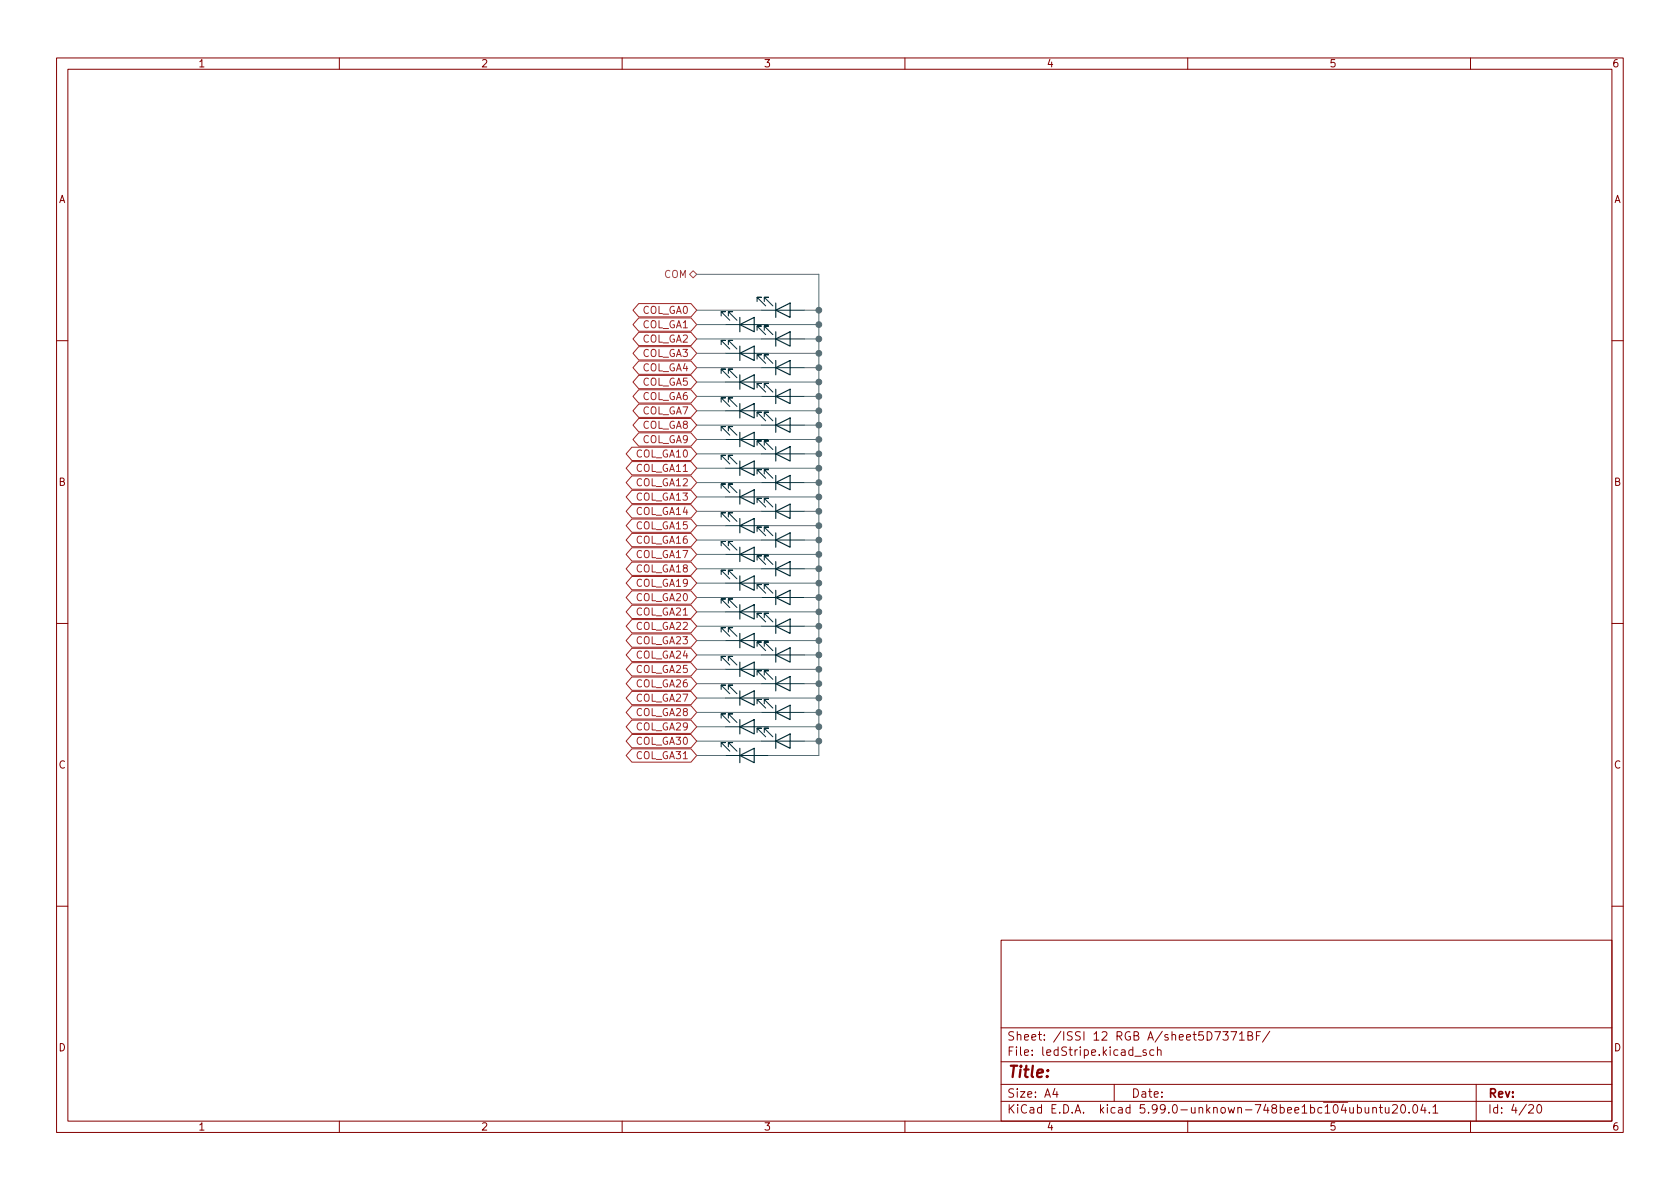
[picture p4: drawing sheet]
(kicad_sch (version 20200828) (generator eeschema)

 (page 0 20)

 (paper "A4")

 (lib_symbols
  (symbol "Device:LED" (pin_numbers hide) (pin_names (offset 1.016) hide) (in_bom yes) (on_board yes)
   (property "Reference" "D" (id 0) (at 0 2.54 0) (effects (font (size 1.27 1.27))))
   (property "Value" "LED" (id 1) (at 0 -2.54 0) (effects (font (size 1.27 1.27))))
   (property "Footprint" "" (id 2) (at 0 0 0) (effects (font (size 1.27 1.27)) hide))
   (property "Datasheet" "~" (id 3) (at 0 0 0) (effects (font (size 1.27 1.27)) hide))
   (symbol "LED_0_1"
    (polyline (pts (xy -1.27 -1.27) (xy -1.27 1.27)) (stroke (width 0.2032)) (fill (type none)))
    (polyline (pts (xy -1.27 0) (xy 1.27 0)) (stroke (width 0)) (fill (type none)))
    (polyline (pts (xy 1.27 -1.27) (xy 1.27 1.27) (xy -1.27 0) (xy 1.27 -1.27)) (stroke (width 0.2032)) (fill (type none)))
    (polyline (pts (xy -3.048 -0.762) (xy -4.572 -2.286) (xy -3.81 -2.286) (xy -4.572 -2.286) (xy -4.572 -1.524)) (stroke (width 0)) (fill (type none)))
    (polyline (pts (xy -1.778 -0.762) (xy -3.302 -2.286) (xy -2.54 -2.286) (xy -3.302 -2.286) (xy -3.302 -1.524)) (stroke (width 0)) (fill (type none))))
   (symbol "LED_1_1"
    (pin passive line (at -3.81 0 0) (length 2.54) (name "K" (effects (font (size 1.27 1.27)))) (number "1" (effects (font (size 1.27 1.27)))))
    (pin passive line (at 3.81 0 180) (length 2.54) (name "A" (effects (font (size 1.27 1.27)))) (number "2" (effects (font (size 1.27 1.27))))))))

 (junction (at 144.78 54.61) (diameter 1.016) (color 0 0 0 0))
 (junction (at 144.78 57.15) (diameter 1.016) (color 0 0 0 0))
 (junction (at 144.78 59.69) (diameter 1.016) (color 0 0 0 0))
 (junction (at 144.78 62.23) (diameter 1.016) (color 0 0 0 0))
 (junction (at 144.78 64.77) (diameter 1.016) (color 0 0 0 0))
 (junction (at 144.78 67.31) (diameter 1.016) (color 0 0 0 0))
 (junction (at 144.78 69.85) (diameter 1.016) (color 0 0 0 0))
 (junction (at 144.78 72.39) (diameter 1.016) (color 0 0 0 0))
 (junction (at 144.78 74.93) (diameter 1.016) (color 0 0 0 0))
 (junction (at 144.78 77.47) (diameter 1.016) (color 0 0 0 0))
 (junction (at 144.78 80.01) (diameter 1.016) (color 0 0 0 0))
 (junction (at 144.78 82.55) (diameter 1.016) (color 0 0 0 0))
 (junction (at 144.78 85.09) (diameter 1.016) (color 0 0 0 0))
 (junction (at 144.78 87.63) (diameter 1.016) (color 0 0 0 0))
 (junction (at 144.78 90.17) (diameter 1.016) (color 0 0 0 0))
 (junction (at 144.78 92.71) (diameter 1.016) (color 0 0 0 0))
 (junction (at 144.78 95.25) (diameter 1.016) (color 0 0 0 0))
 (junction (at 144.78 97.79) (diameter 1.016) (color 0 0 0 0))
 (junction (at 144.78 100.33) (diameter 1.016) (color 0 0 0 0))
 (junction (at 144.78 102.87) (diameter 1.016) (color 0 0 0 0))
 (junction (at 144.78 105.41) (diameter 1.016) (color 0 0 0 0))
 (junction (at 144.78 107.95) (diameter 1.016) (color 0 0 0 0))
 (junction (at 144.78 110.49) (diameter 1.016) (color 0 0 0 0))
 (junction (at 144.78 113.03) (diameter 1.016) (color 0 0 0 0))
 (junction (at 144.78 115.57) (diameter 1.016) (color 0 0 0 0))
 (junction (at 144.78 118.11) (diameter 1.016) (color 0 0 0 0))
 (junction (at 144.78 120.65) (diameter 1.016) (color 0 0 0 0))
 (junction (at 144.78 123.19) (diameter 1.016) (color 0 0 0 0))
 (junction (at 144.78 125.73) (diameter 1.016) (color 0 0 0 0))
 (junction (at 144.78 128.27) (diameter 1.016) (color 0 0 0 0))
 (junction (at 144.78 130.81) (diameter 1.016) (color 0 0 0 0))

 (wire (pts (xy 123.19 48.26) (xy 144.78 48.26)) (stroke (width 0) (type solid) (color 0 0 0 0)))
 (wire (pts (xy 128.27 57.15) (xy 123.19 57.15)) (stroke (width 0) (type solid) (color 0 0 0 0)))
 (wire (pts (xy 128.27 62.23) (xy 123.19 62.23)) (stroke (width 0) (type solid) (color 0 0 0 0)))
 (wire (pts (xy 128.27 67.31) (xy 123.19 67.31)) (stroke (width 0) (type solid) (color 0 0 0 0)))
 (wire (pts (xy 128.27 72.39) (xy 123.19 72.39)) (stroke (width 0) (type solid) (color 0 0 0 0)))
 (wire (pts (xy 128.27 77.47) (xy 123.19 77.47)) (stroke (width 0) (type solid) (color 0 0 0 0)))
 (wire (pts (xy 128.27 82.55) (xy 123.19 82.55)) (stroke (width 0) (type solid) (color 0 0 0 0)))
 (wire (pts (xy 128.27 87.63) (xy 123.19 87.63)) (stroke (width 0) (type solid) (color 0 0 0 0)))
 (wire (pts (xy 128.27 92.71) (xy 123.19 92.71)) (stroke (width 0) (type solid) (color 0 0 0 0)))
 (wire (pts (xy 128.27 97.79) (xy 123.19 97.79)) (stroke (width 0) (type solid) (color 0 0 0 0)))
 (wire (pts (xy 128.27 102.87) (xy 123.19 102.87)) (stroke (width 0) (type solid) (color 0 0 0 0)))
 (wire (pts (xy 128.27 107.95) (xy 123.19 107.95)) (stroke (width 0) (type solid) (color 0 0 0 0)))
 (wire (pts (xy 128.27 113.03) (xy 123.19 113.03)) (stroke (width 0) (type solid) (color 0 0 0 0)))
 (wire (pts (xy 128.27 118.11) (xy 123.19 118.11)) (stroke (width 0) (type solid) (color 0 0 0 0)))
 (wire (pts (xy 128.27 123.19) (xy 123.19 123.19)) (stroke (width 0) (type solid) (color 0 0 0 0)))
 (wire (pts (xy 128.27 128.27) (xy 123.19 128.27)) (stroke (width 0) (type solid) (color 0 0 0 0)))
 (wire (pts (xy 128.27 133.35) (xy 123.19 133.35)) (stroke (width 0) (type solid) (color 0 0 0 0)))
 (wire (pts (xy 134.62 54.61) (xy 123.19 54.61)) (stroke (width 0) (type solid) (color 0 0 0 0)))
 (wire (pts (xy 134.62 59.69) (xy 123.19 59.69)) (stroke (width 0) (type solid) (color 0 0 0 0)))
 (wire (pts (xy 134.62 64.77) (xy 123.19 64.77)) (stroke (width 0) (type solid) (color 0 0 0 0)))
 (wire (pts (xy 134.62 69.85) (xy 123.19 69.85)) (stroke (width 0) (type solid) (color 0 0 0 0)))
 (wire (pts (xy 134.62 74.93) (xy 123.19 74.93)) (stroke (width 0) (type solid) (color 0 0 0 0)))
 (wire (pts (xy 134.62 80.01) (xy 123.19 80.01)) (stroke (width 0) (type solid) (color 0 0 0 0)))
 (wire (pts (xy 134.62 85.09) (xy 123.19 85.09)) (stroke (width 0) (type solid) (color 0 0 0 0)))
 (wire (pts (xy 134.62 90.17) (xy 123.19 90.17)) (stroke (width 0) (type solid) (color 0 0 0 0)))
 (wire (pts (xy 134.62 95.25) (xy 123.19 95.25)) (stroke (width 0) (type solid) (color 0 0 0 0)))
 (wire (pts (xy 134.62 100.33) (xy 123.19 100.33)) (stroke (width 0) (type solid) (color 0 0 0 0)))
 (wire (pts (xy 134.62 105.41) (xy 123.19 105.41)) (stroke (width 0) (type solid) (color 0 0 0 0)))
 (wire (pts (xy 134.62 110.49) (xy 123.19 110.49)) (stroke (width 0) (type solid) (color 0 0 0 0)))
 (wire (pts (xy 134.62 115.57) (xy 123.19 115.57)) (stroke (width 0) (type solid) (color 0 0 0 0)))
 (wire (pts (xy 134.62 120.65) (xy 123.19 120.65)) (stroke (width 0) (type solid) (color 0 0 0 0)))
 (wire (pts (xy 134.62 125.73) (xy 123.19 125.73)) (stroke (width 0) (type solid) (color 0 0 0 0)))
 (wire (pts (xy 134.62 130.81) (xy 123.19 130.81)) (stroke (width 0) (type solid) (color 0 0 0 0)))
 (wire (pts (xy 144.78 54.61) (xy 142.24 54.61)) (stroke (width 0) (type solid) (color 0 0 0 0)))
 (wire (pts (xy 144.78 54.61) (xy 144.78 48.26)) (stroke (width 0) (type solid) (color 0 0 0 0)))
 (wire (pts (xy 144.78 57.15) (xy 135.89 57.15)) (stroke (width 0) (type solid) (color 0 0 0 0)))
 (wire (pts (xy 144.78 57.15) (xy 144.78 54.61)) (stroke (width 0) (type solid) (color 0 0 0 0)))
 (wire (pts (xy 144.78 59.69) (xy 142.24 59.69)) (stroke (width 0) (type solid) (color 0 0 0 0)))
 (wire (pts (xy 144.78 59.69) (xy 144.78 57.15)) (stroke (width 0) (type solid) (color 0 0 0 0)))
 (wire (pts (xy 144.78 62.23) (xy 135.89 62.23)) (stroke (width 0) (type solid) (color 0 0 0 0)))
 (wire (pts (xy 144.78 62.23) (xy 144.78 59.69)) (stroke (width 0) (type solid) (color 0 0 0 0)))
 (wire (pts (xy 144.78 64.77) (xy 142.24 64.77)) (stroke (width 0) (type solid) (color 0 0 0 0)))
 (wire (pts (xy 144.78 64.77) (xy 144.78 62.23)) (stroke (width 0) (type solid) (color 0 0 0 0)))
 (wire (pts (xy 144.78 67.31) (xy 135.89 67.31)) (stroke (width 0) (type solid) (color 0 0 0 0)))
 (wire (pts (xy 144.78 67.31) (xy 144.78 64.77)) (stroke (width 0) (type solid) (color 0 0 0 0)))
 (wire (pts (xy 144.78 69.85) (xy 142.24 69.85)) (stroke (width 0) (type solid) (color 0 0 0 0)))
 (wire (pts (xy 144.78 69.85) (xy 144.78 67.31)) (stroke (width 0) (type solid) (color 0 0 0 0)))
 (wire (pts (xy 144.78 72.39) (xy 135.89 72.39)) (stroke (width 0) (type solid) (color 0 0 0 0)))
 (wire (pts (xy 144.78 72.39) (xy 144.78 69.85)) (stroke (width 0) (type solid) (color 0 0 0 0)))
 (wire (pts (xy 144.78 74.93) (xy 142.24 74.93)) (stroke (width 0) (type solid) (color 0 0 0 0)))
 (wire (pts (xy 144.78 74.93) (xy 144.78 72.39)) (stroke (width 0) (type solid) (color 0 0 0 0)))
 (wire (pts (xy 144.78 77.47) (xy 135.89 77.47)) (stroke (width 0) (type solid) (color 0 0 0 0)))
 (wire (pts (xy 144.78 77.47) (xy 144.78 74.93)) (stroke (width 0) (type solid) (color 0 0 0 0)))
 (wire (pts (xy 144.78 80.01) (xy 142.24 80.01)) (stroke (width 0) (type solid) (color 0 0 0 0)))
 (wire (pts (xy 144.78 80.01) (xy 144.78 77.47)) (stroke (width 0) (type solid) (color 0 0 0 0)))
 (wire (pts (xy 144.78 82.55) (xy 135.89 82.55)) (stroke (width 0) (type solid) (color 0 0 0 0)))
 (wire (pts (xy 144.78 82.55) (xy 144.78 80.01)) (stroke (width 0) (type solid) (color 0 0 0 0)))
 (wire (pts (xy 144.78 85.09) (xy 142.24 85.09)) (stroke (width 0) (type solid) (color 0 0 0 0)))
 (wire (pts (xy 144.78 85.09) (xy 144.78 82.55)) (stroke (width 0) (type solid) (color 0 0 0 0)))
 (wire (pts (xy 144.78 87.63) (xy 135.89 87.63)) (stroke (width 0) (type solid) (color 0 0 0 0)))
 (wire (pts (xy 144.78 87.63) (xy 144.78 85.09)) (stroke (width 0) (type solid) (color 0 0 0 0)))
 (wire (pts (xy 144.78 90.17) (xy 142.24 90.17)) (stroke (width 0) (type solid) (color 0 0 0 0)))
 (wire (pts (xy 144.78 90.17) (xy 144.78 87.63)) (stroke (width 0) (type solid) (color 0 0 0 0)))
 (wire (pts (xy 144.78 92.71) (xy 135.89 92.71)) (stroke (width 0) (type solid) (color 0 0 0 0)))
 (wire (pts (xy 144.78 92.71) (xy 144.78 90.17)) (stroke (width 0) (type solid) (color 0 0 0 0)))
 (wire (pts (xy 144.78 95.25) (xy 142.24 95.25)) (stroke (width 0) (type solid) (color 0 0 0 0)))
 (wire (pts (xy 144.78 95.25) (xy 144.78 92.71)) (stroke (width 0) (type solid) (color 0 0 0 0)))
 (wire (pts (xy 144.78 97.79) (xy 135.89 97.79)) (stroke (width 0) (type solid) (color 0 0 0 0)))
 (wire (pts (xy 144.78 97.79) (xy 144.78 95.25)) (stroke (width 0) (type solid) (color 0 0 0 0)))
 (wire (pts (xy 144.78 100.33) (xy 142.24 100.33)) (stroke (width 0) (type solid) (color 0 0 0 0)))
 (wire (pts (xy 144.78 100.33) (xy 144.78 97.79)) (stroke (width 0) (type solid) (color 0 0 0 0)))
 (wire (pts (xy 144.78 102.87) (xy 135.89 102.87)) (stroke (width 0) (type solid) (color 0 0 0 0)))
 (wire (pts (xy 144.78 102.87) (xy 144.78 100.33)) (stroke (width 0) (type solid) (color 0 0 0 0)))
 (wire (pts (xy 144.78 105.41) (xy 142.24 105.41)) (stroke (width 0) (type solid) (color 0 0 0 0)))
 (wire (pts (xy 144.78 105.41) (xy 144.78 102.87)) (stroke (width 0) (type solid) (color 0 0 0 0)))
 (wire (pts (xy 144.78 107.95) (xy 135.89 107.95)) (stroke (width 0) (type solid) (color 0 0 0 0)))
 (wire (pts (xy 144.78 107.95) (xy 144.78 105.41)) (stroke (width 0) (type solid) (color 0 0 0 0)))
 (wire (pts (xy 144.78 110.49) (xy 142.24 110.49)) (stroke (width 0) (type solid) (color 0 0 0 0)))
 (wire (pts (xy 144.78 110.49) (xy 144.78 107.95)) (stroke (width 0) (type solid) (color 0 0 0 0)))
 (wire (pts (xy 144.78 113.03) (xy 135.89 113.03)) (stroke (width 0) (type solid) (color 0 0 0 0)))
 (wire (pts (xy 144.78 113.03) (xy 144.78 110.49)) (stroke (width 0) (type solid) (color 0 0 0 0)))
 (wire (pts (xy 144.78 115.57) (xy 142.24 115.57)) (stroke (width 0) (type solid) (color 0 0 0 0)))
 (wire (pts (xy 144.78 115.57) (xy 144.78 113.03)) (stroke (width 0) (type solid) (color 0 0 0 0)))
 (wire (pts (xy 144.78 118.11) (xy 135.89 118.11)) (stroke (width 0) (type solid) (color 0 0 0 0)))
 (wire (pts (xy 144.78 118.11) (xy 144.78 115.57)) (stroke (width 0) (type solid) (color 0 0 0 0)))
 (wire (pts (xy 144.78 120.65) (xy 142.24 120.65)) (stroke (width 0) (type solid) (color 0 0 0 0)))
 (wire (pts (xy 144.78 120.65) (xy 144.78 118.11)) (stroke (width 0) (type solid) (color 0 0 0 0)))
 (wire (pts (xy 144.78 123.19) (xy 135.89 123.19)) (stroke (width 0) (type solid) (color 0 0 0 0)))
 (wire (pts (xy 144.78 123.19) (xy 144.78 120.65)) (stroke (width 0) (type solid) (color 0 0 0 0)))
 (wire (pts (xy 144.78 125.73) (xy 142.24 125.73)) (stroke (width 0) (type solid) (color 0 0 0 0)))
 (wire (pts (xy 144.78 125.73) (xy 144.78 123.19)) (stroke (width 0) (type solid) (color 0 0 0 0)))
 (wire (pts (xy 144.78 128.27) (xy 135.89 128.27)) (stroke (width 0) (type solid) (color 0 0 0 0)))
 (wire (pts (xy 144.78 128.27) (xy 144.78 125.73)) (stroke (width 0) (type solid) (color 0 0 0 0)))
 (wire (pts (xy 144.78 130.81) (xy 142.24 130.81)) (stroke (width 0) (type solid) (color 0 0 0 0)))
 (wire (pts (xy 144.78 130.81) (xy 144.78 128.27)) (stroke (width 0) (type solid) (color 0 0 0 0)))
 (wire (pts (xy 144.78 133.35) (xy 135.89 133.35)) (stroke (width 0) (type solid) (color 0 0 0 0)))
 (wire (pts (xy 144.78 133.35) (xy 144.78 130.81)) (stroke (width 0) (type solid) (color 0 0 0 0)))

 (global_label "COL_GA0" (shape bidirectional) (at 123.19 54.61 180) (effects (font (size 1.27 1.27)) (justify right)))
 (global_label "COL_GA1" (shape bidirectional) (at 123.19 57.15 180) (effects (font (size 1.27 1.27)) (justify right)))
 (global_label "COL_GA2" (shape bidirectional) (at 123.19 59.69 180) (effects (font (size 1.27 1.27)) (justify right)))
 (global_label "COL_GA3" (shape bidirectional) (at 123.19 62.23 180) (effects (font (size 1.27 1.27)) (justify right)))
 (global_label "COL_GA4" (shape bidirectional) (at 123.19 64.77 180) (effects (font (size 1.27 1.27)) (justify right)))
 (global_label "COL_GA5" (shape bidirectional) (at 123.19 67.31 180) (effects (font (size 1.27 1.27)) (justify right)))
 (global_label "COL_GA6" (shape bidirectional) (at 123.19 69.85 180) (effects (font (size 1.27 1.27)) (justify right)))
 (global_label "COL_GA7" (shape bidirectional) (at 123.19 72.39 180) (effects (font (size 1.27 1.27)) (justify right)))
 (global_label "COL_GA8" (shape bidirectional) (at 123.19 74.93 180) (effects (font (size 1.27 1.27)) (justify right)))
 (global_label "COL_GA9" (shape bidirectional) (at 123.19 77.47 180) (effects (font (size 1.27 1.27)) (justify right)))
 (global_label "COL_GA10" (shape bidirectional) (at 123.19 80.01 180) (effects (font (size 1.27 1.27)) (justify right)))
 (global_label "COL_GA11" (shape bidirectional) (at 123.19 82.55 180) (effects (font (size 1.27 1.27)) (justify right)))
 (global_label "COL_GA12" (shape bidirectional) (at 123.19 85.09 180) (effects (font (size 1.27 1.27)) (justify right)))
 (global_label "COL_GA13" (shape bidirectional) (at 123.19 87.63 180) (effects (font (size 1.27 1.27)) (justify right)))
 (global_label "COL_GA14" (shape bidirectional) (at 123.19 90.17 180) (effects (font (size 1.27 1.27)) (justify right)))
 (global_label "COL_GA15" (shape bidirectional) (at 123.19 92.71 180) (effects (font (size 1.27 1.27)) (justify right)))
 (global_label "COL_GA16" (shape bidirectional) (at 123.19 95.25 180) (effects (font (size 1.27 1.27)) (justify right)))
 (global_label "COL_GA17" (shape bidirectional) (at 123.19 97.79 180) (effects (font (size 1.27 1.27)) (justify right)))
 (global_label "COL_GA18" (shape bidirectional) (at 123.19 100.33 180) (effects (font (size 1.27 1.27)) (justify right)))
 (global_label "COL_GA19" (shape bidirectional) (at 123.19 102.87 180) (effects (font (size 1.27 1.27)) (justify right)))
 (global_label "COL_GA20" (shape bidirectional) (at 123.19 105.41 180) (effects (font (size 1.27 1.27)) (justify right)))
 (global_label "COL_GA21" (shape bidirectional) (at 123.19 107.95 180) (effects (font (size 1.27 1.27)) (justify right)))
 (global_label "COL_GA22" (shape bidirectional) (at 123.19 110.49 180) (effects (font (size 1.27 1.27)) (justify right)))
 (global_label "COL_GA23" (shape bidirectional) (at 123.19 113.03 180) (effects (font (size 1.27 1.27)) (justify right)))
 (global_label "COL_GA24" (shape bidirectional) (at 123.19 115.57 180) (effects (font (size 1.27 1.27)) (justify right)))
 (global_label "COL_GA25" (shape bidirectional) (at 123.19 118.11 180) (effects (font (size 1.27 1.27)) (justify right)))
 (global_label "COL_GA26" (shape bidirectional) (at 123.19 120.65 180) (effects (font (size 1.27 1.27)) (justify right)))
 (global_label "COL_GA27" (shape bidirectional) (at 123.19 123.19 180) (effects (font (size 1.27 1.27)) (justify right)))
 (global_label "COL_GA28" (shape bidirectional) (at 123.19 125.73 180) (effects (font (size 1.27 1.27)) (justify right)))
 (global_label "COL_GA29" (shape bidirectional) (at 123.19 128.27 180) (effects (font (size 1.27 1.27)) (justify right)))
 (global_label "COL_GA30" (shape bidirectional) (at 123.19 130.81 180) (effects (font (size 1.27 1.27)) (justify right)))
 (global_label "COL_GA31" (shape bidirectional) (at 123.19 133.35 180) (effects (font (size 1.27 1.27)) (justify right)))

 (hierarchical_label "COM" (shape bidirectional) (at 123.19 48.26 180) (effects (font (size 1.27 1.27)) (justify right)))

 (symbol (lib_id "Device:LED") (at 132.08 57.15 0) (mirror x) (in_bom yes) (on_board yes)
  (property "Reference" "D482" (id 0) (at 130.81 52.07 0) (effects (font (size 1.27 1.27)) hide))
  (property "Value" "LED" (id 1) (at 130.81 52.07 0) (effects (font (size 1.27 1.27)) hide))
  (property "Footprint" "LED_SMD:LED_0402_1005Metric" (id 2) (at 132.08 57.15 0) (effects (font (size 1.27 1.27)) hide))
  (property "Datasheet" "~" (id 3) (at 132.08 57.15 0) (effects (font (size 1.27 1.27)) hide))
  (property "Mfg" "Foshan NationStar Optoelectronics" (id 4) (at 132.08 57.15 0) (effects (font (size 1.27 1.27)) hide))
  (property "PN" "NCD0402O1" (id 5) (at 132.08 57.15 0) (effects (font (size 1.27 1.27)) hide)))

 (symbol (lib_id "Device:LED") (at 132.08 62.23 0) (mirror x) (in_bom yes) (on_board yes)
  (property "Reference" "D484" (id 0) (at 130.81 57.15 0) (effects (font (size 1.27 1.27)) hide))
  (property "Value" "LED" (id 1) (at 130.81 57.15 0) (effects (font (size 1.27 1.27)) hide))
  (property "Footprint" "LED_SMD:LED_0402_1005Metric" (id 2) (at 132.08 62.23 0) (effects (font (size 1.27 1.27)) hide))
  (property "Datasheet" "~" (id 3) (at 132.08 62.23 0) (effects (font (size 1.27 1.27)) hide))
  (property "Mfg" "Foshan NationStar Optoelectronics" (id 4) (at 132.08 62.23 0) (effects (font (size 1.27 1.27)) hide))
  (property "PN" "NCD0402O1" (id 5) (at 132.08 62.23 0) (effects (font (size 1.27 1.27)) hide)))

 (symbol (lib_id "Device:LED") (at 132.08 67.31 0) (mirror x) (in_bom yes) (on_board yes)
  (property "Reference" "D486" (id 0) (at 130.81 62.23 0) (effects (font (size 1.27 1.27)) hide))
  (property "Value" "LED" (id 1) (at 130.81 62.23 0) (effects (font (size 1.27 1.27)) hide))
  (property "Footprint" "LED_SMD:LED_0402_1005Metric" (id 2) (at 132.08 67.31 0) (effects (font (size 1.27 1.27)) hide))
  (property "Datasheet" "~" (id 3) (at 132.08 67.31 0) (effects (font (size 1.27 1.27)) hide))
  (property "Mfg" "Foshan NationStar Optoelectronics" (id 4) (at 132.08 67.31 0) (effects (font (size 1.27 1.27)) hide))
  (property "PN" "NCD0402O1" (id 5) (at 132.08 67.31 0) (effects (font (size 1.27 1.27)) hide)))

 (symbol (lib_id "Device:LED") (at 132.08 72.39 0) (mirror x) (in_bom yes) (on_board yes)
  (property "Reference" "D488" (id 0) (at 130.81 67.31 0) (effects (font (size 1.27 1.27)) hide))
  (property "Value" "LED" (id 1) (at 130.81 67.31 0) (effects (font (size 1.27 1.27)) hide))
  (property "Footprint" "LED_SMD:LED_0402_1005Metric" (id 2) (at 132.08 72.39 0) (effects (font (size 1.27 1.27)) hide))
  (property "Datasheet" "~" (id 3) (at 132.08 72.39 0) (effects (font (size 1.27 1.27)) hide))
  (property "Mfg" "Foshan NationStar Optoelectronics" (id 4) (at 132.08 72.39 0) (effects (font (size 1.27 1.27)) hide))
  (property "PN" "NCD0402O1" (id 5) (at 132.08 72.39 0) (effects (font (size 1.27 1.27)) hide)))

 (symbol (lib_id "Device:LED") (at 132.08 77.47 0) (mirror x) (in_bom yes) (on_board yes)
  (property "Reference" "D490" (id 0) (at 130.81 72.39 0) (effects (font (size 1.27 1.27)) hide))
  (property "Value" "LED" (id 1) (at 130.81 72.39 0) (effects (font (size 1.27 1.27)) hide))
  (property "Footprint" "LED_SMD:LED_0402_1005Metric" (id 2) (at 132.08 77.47 0) (effects (font (size 1.27 1.27)) hide))
  (property "Datasheet" "~" (id 3) (at 132.08 77.47 0) (effects (font (size 1.27 1.27)) hide))
  (property "Mfg" "Foshan NationStar Optoelectronics" (id 4) (at 132.08 77.47 0) (effects (font (size 1.27 1.27)) hide))
  (property "PN" "NCD0402O1" (id 5) (at 132.08 77.47 0) (effects (font (size 1.27 1.27)) hide)))

 (symbol (lib_id "Device:LED") (at 132.08 82.55 0) (mirror x) (in_bom yes) (on_board yes)
  (property "Reference" "D492" (id 0) (at 130.81 77.47 0) (effects (font (size 1.27 1.27)) hide))
  (property "Value" "LED" (id 1) (at 130.81 77.47 0) (effects (font (size 1.27 1.27)) hide))
  (property "Footprint" "LED_SMD:LED_0402_1005Metric" (id 2) (at 132.08 82.55 0) (effects (font (size 1.27 1.27)) hide))
  (property "Datasheet" "~" (id 3) (at 132.08 82.55 0) (effects (font (size 1.27 1.27)) hide))
  (property "Mfg" "Foshan NationStar Optoelectronics" (id 4) (at 132.08 82.55 0) (effects (font (size 1.27 1.27)) hide))
  (property "PN" "NCD0402O1" (id 5) (at 132.08 82.55 0) (effects (font (size 1.27 1.27)) hide)))

 (symbol (lib_id "Device:LED") (at 132.08 87.63 0) (mirror x) (in_bom yes) (on_board yes)
  (property "Reference" "D494" (id 0) (at 130.81 82.55 0) (effects (font (size 1.27 1.27)) hide))
  (property "Value" "LED" (id 1) (at 130.81 82.55 0) (effects (font (size 1.27 1.27)) hide))
  (property "Footprint" "LED_SMD:LED_0402_1005Metric" (id 2) (at 132.08 87.63 0) (effects (font (size 1.27 1.27)) hide))
  (property "Datasheet" "~" (id 3) (at 132.08 87.63 0) (effects (font (size 1.27 1.27)) hide))
  (property "Mfg" "Foshan NationStar Optoelectronics" (id 4) (at 132.08 87.63 0) (effects (font (size 1.27 1.27)) hide))
  (property "PN" "NCD0402O1" (id 5) (at 132.08 87.63 0) (effects (font (size 1.27 1.27)) hide)))

 (symbol (lib_id "Device:LED") (at 132.08 92.71 0) (mirror x) (in_bom yes) (on_board yes)
  (property "Reference" "D496" (id 0) (at 130.81 87.63 0) (effects (font (size 1.27 1.27)) hide))
  (property "Value" "LED" (id 1) (at 130.81 87.63 0) (effects (font (size 1.27 1.27)) hide))
  (property "Footprint" "LED_SMD:LED_0402_1005Metric" (id 2) (at 132.08 92.71 0) (effects (font (size 1.27 1.27)) hide))
  (property "Datasheet" "~" (id 3) (at 132.08 92.71 0) (effects (font (size 1.27 1.27)) hide))
  (property "Mfg" "Foshan NationStar Optoelectronics" (id 4) (at 132.08 92.71 0) (effects (font (size 1.27 1.27)) hide))
  (property "PN" "NCD0402O1" (id 5) (at 132.08 92.71 0) (effects (font (size 1.27 1.27)) hide)))

 (symbol (lib_id "Device:LED") (at 132.08 97.79 0) (mirror x) (in_bom yes) (on_board yes)
  (property "Reference" "D498" (id 0) (at 130.81 92.71 0) (effects (font (size 1.27 1.27)) hide))
  (property "Value" "LED" (id 1) (at 130.81 92.71 0) (effects (font (size 1.27 1.27)) hide))
  (property "Footprint" "LED_SMD:LED_0402_1005Metric" (id 2) (at 132.08 97.79 0) (effects (font (size 1.27 1.27)) hide))
  (property "Datasheet" "~" (id 3) (at 132.08 97.79 0) (effects (font (size 1.27 1.27)) hide))
  (property "Mfg" "Foshan NationStar Optoelectronics" (id 4) (at 132.08 97.79 0) (effects (font (size 1.27 1.27)) hide))
  (property "PN" "NCD0402O1" (id 5) (at 132.08 97.79 0) (effects (font (size 1.27 1.27)) hide)))

 (symbol (lib_id "Device:LED") (at 132.08 102.87 0) (mirror x) (in_bom yes) (on_board yes)
  (property "Reference" "D500" (id 0) (at 130.81 97.79 0) (effects (font (size 1.27 1.27)) hide))
  (property "Value" "LED" (id 1) (at 130.81 97.79 0) (effects (font (size 1.27 1.27)) hide))
  (property "Footprint" "LED_SMD:LED_0402_1005Metric" (id 2) (at 132.08 102.87 0) (effects (font (size 1.27 1.27)) hide))
  (property "Datasheet" "~" (id 3) (at 132.08 102.87 0) (effects (font (size 1.27 1.27)) hide))
  (property "Mfg" "Foshan NationStar Optoelectronics" (id 4) (at 132.08 102.87 0) (effects (font (size 1.27 1.27)) hide))
  (property "PN" "NCD0402O1" (id 5) (at 132.08 102.87 0) (effects (font (size 1.27 1.27)) hide)))

 (symbol (lib_id "Device:LED") (at 132.08 107.95 0) (mirror x) (in_bom yes) (on_board yes)
  (property "Reference" "D502" (id 0) (at 130.81 102.87 0) (effects (font (size 1.27 1.27)) hide))
  (property "Value" "LED" (id 1) (at 130.81 102.87 0) (effects (font (size 1.27 1.27)) hide))
  (property "Footprint" "LED_SMD:LED_0402_1005Metric" (id 2) (at 132.08 107.95 0) (effects (font (size 1.27 1.27)) hide))
  (property "Datasheet" "~" (id 3) (at 132.08 107.95 0) (effects (font (size 1.27 1.27)) hide))
  (property "Mfg" "Foshan NationStar Optoelectronics" (id 4) (at 132.08 107.95 0) (effects (font (size 1.27 1.27)) hide))
  (property "PN" "NCD0402O1" (id 5) (at 132.08 107.95 0) (effects (font (size 1.27 1.27)) hide)))

 (symbol (lib_id "Device:LED") (at 132.08 113.03 0) (mirror x) (in_bom yes) (on_board yes)
  (property "Reference" "D504" (id 0) (at 130.81 107.95 0) (effects (font (size 1.27 1.27)) hide))
  (property "Value" "LED" (id 1) (at 130.81 107.95 0) (effects (font (size 1.27 1.27)) hide))
  (property "Footprint" "LED_SMD:LED_0402_1005Metric" (id 2) (at 132.08 113.03 0) (effects (font (size 1.27 1.27)) hide))
  (property "Datasheet" "~" (id 3) (at 132.08 113.03 0) (effects (font (size 1.27 1.27)) hide))
  (property "Mfg" "Foshan NationStar Optoelectronics" (id 4) (at 132.08 113.03 0) (effects (font (size 1.27 1.27)) hide))
  (property "PN" "NCD0402O1" (id 5) (at 132.08 113.03 0) (effects (font (size 1.27 1.27)) hide)))

 (symbol (lib_id "Device:LED") (at 132.08 118.11 0) (mirror x) (in_bom yes) (on_board yes)
  (property "Reference" "D506" (id 0) (at 130.81 113.03 0) (effects (font (size 1.27 1.27)) hide))
  (property "Value" "LED" (id 1) (at 130.81 113.03 0) (effects (font (size 1.27 1.27)) hide))
  (property "Footprint" "LED_SMD:LED_0402_1005Metric" (id 2) (at 132.08 118.11 0) (effects (font (size 1.27 1.27)) hide))
  (property "Datasheet" "~" (id 3) (at 132.08 118.11 0) (effects (font (size 1.27 1.27)) hide))
  (property "Mfg" "Foshan NationStar Optoelectronics" (id 4) (at 132.08 118.11 0) (effects (font (size 1.27 1.27)) hide))
  (property "PN" "NCD0402O1" (id 5) (at 132.08 118.11 0) (effects (font (size 1.27 1.27)) hide)))

 (symbol (lib_id "Device:LED") (at 132.08 123.19 0) (mirror x) (in_bom yes) (on_board yes)
  (property "Reference" "D508" (id 0) (at 130.81 118.11 0) (effects (font (size 1.27 1.27)) hide))
  (property "Value" "LED" (id 1) (at 130.81 118.11 0) (effects (font (size 1.27 1.27)) hide))
  (property "Footprint" "LED_SMD:LED_0402_1005Metric" (id 2) (at 132.08 123.19 0) (effects (font (size 1.27 1.27)) hide))
  (property "Datasheet" "~" (id 3) (at 132.08 123.19 0) (effects (font (size 1.27 1.27)) hide))
  (property "Mfg" "Foshan NationStar Optoelectronics" (id 4) (at 132.08 123.19 0) (effects (font (size 1.27 1.27)) hide))
  (property "PN" "NCD0402O1" (id 5) (at 132.08 123.19 0) (effects (font (size 1.27 1.27)) hide)))

 (symbol (lib_id "Device:LED") (at 132.08 128.27 0) (mirror x) (in_bom yes) (on_board yes)
  (property "Reference" "D510" (id 0) (at 130.81 123.19 0) (effects (font (size 1.27 1.27)) hide))
  (property "Value" "LED" (id 1) (at 130.81 123.19 0) (effects (font (size 1.27 1.27)) hide))
  (property "Footprint" "LED_SMD:LED_0402_1005Metric" (id 2) (at 132.08 128.27 0) (effects (font (size 1.27 1.27)) hide))
  (property "Datasheet" "~" (id 3) (at 132.08 128.27 0) (effects (font (size 1.27 1.27)) hide))
  (property "Mfg" "Foshan NationStar Optoelectronics" (id 4) (at 132.08 128.27 0) (effects (font (size 1.27 1.27)) hide))
  (property "PN" "NCD0402O1" (id 5) (at 132.08 128.27 0) (effects (font (size 1.27 1.27)) hide)))

 (symbol (lib_id "Device:LED") (at 132.08 133.35 0) (mirror x) (in_bom yes) (on_board yes)
  (property "Reference" "D512" (id 0) (at 130.81 128.27 0) (effects (font (size 1.27 1.27)) hide))
  (property "Value" "LED" (id 1) (at 130.81 128.27 0) (effects (font (size 1.27 1.27)) hide))
  (property "Footprint" "LED_SMD:LED_0402_1005Metric" (id 2) (at 132.08 133.35 0) (effects (font (size 1.27 1.27)) hide))
  (property "Datasheet" "~" (id 3) (at 132.08 133.35 0) (effects (font (size 1.27 1.27)) hide))
  (property "Mfg" "Foshan NationStar Optoelectronics" (id 4) (at 132.08 133.35 0) (effects (font (size 1.27 1.27)) hide))
  (property "PN" "NCD0402O1" (id 5) (at 132.08 133.35 0) (effects (font (size 1.27 1.27)) hide)))

 (symbol (lib_id "Device:LED") (at 138.43 54.61 0) (mirror x) (in_bom yes) (on_board yes)
  (property "Reference" "D481" (id 0) (at 137.16 49.53 0) (effects (font (size 1.27 1.27)) hide))
  (property "Value" "LED" (id 1) (at 137.16 49.53 0) (effects (font (size 1.27 1.27)) hide))
  (property "Footprint" "LED_SMD:LED_0402_1005Metric" (id 2) (at 138.43 54.61 0) (effects (font (size 1.27 1.27)) hide))
  (property "Datasheet" "~" (id 3) (at 138.43 54.61 0) (effects (font (size 1.27 1.27)) hide))
  (property "Mfg" "Foshan NationStar Optoelectronics" (id 4) (at 138.43 54.61 0) (effects (font (size 1.27 1.27)) hide))
  (property "PN" "NCD0402O1" (id 5) (at 138.43 54.61 0) (effects (font (size 1.27 1.27)) hide)))

 (symbol (lib_id "Device:LED") (at 138.43 59.69 0) (mirror x) (in_bom yes) (on_board yes)
  (property "Reference" "D483" (id 0) (at 137.16 54.61 0) (effects (font (size 1.27 1.27)) hide))
  (property "Value" "LED" (id 1) (at 137.16 54.61 0) (effects (font (size 1.27 1.27)) hide))
  (property "Footprint" "LED_SMD:LED_0402_1005Metric" (id 2) (at 138.43 59.69 0) (effects (font (size 1.27 1.27)) hide))
  (property "Datasheet" "~" (id 3) (at 138.43 59.69 0) (effects (font (size 1.27 1.27)) hide))
  (property "Mfg" "Foshan NationStar Optoelectronics" (id 4) (at 138.43 59.69 0) (effects (font (size 1.27 1.27)) hide))
  (property "PN" "NCD0402O1" (id 5) (at 138.43 59.69 0) (effects (font (size 1.27 1.27)) hide)))

 (symbol (lib_id "Device:LED") (at 138.43 64.77 0) (mirror x) (in_bom yes) (on_board yes)
  (property "Reference" "D485" (id 0) (at 137.16 59.69 0) (effects (font (size 1.27 1.27)) hide))
  (property "Value" "LED" (id 1) (at 137.16 59.69 0) (effects (font (size 1.27 1.27)) hide))
  (property "Footprint" "LED_SMD:LED_0402_1005Metric" (id 2) (at 138.43 64.77 0) (effects (font (size 1.27 1.27)) hide))
  (property "Datasheet" "~" (id 3) (at 138.43 64.77 0) (effects (font (size 1.27 1.27)) hide))
  (property "Mfg" "Foshan NationStar Optoelectronics" (id 4) (at 138.43 64.77 0) (effects (font (size 1.27 1.27)) hide))
  (property "PN" "NCD0402O1" (id 5) (at 138.43 64.77 0) (effects (font (size 1.27 1.27)) hide)))

 (symbol (lib_id "Device:LED") (at 138.43 69.85 0) (mirror x) (in_bom yes) (on_board yes)
  (property "Reference" "D487" (id 0) (at 137.16 64.77 0) (effects (font (size 1.27 1.27)) hide))
  (property "Value" "LED" (id 1) (at 137.16 64.77 0) (effects (font (size 1.27 1.27)) hide))
  (property "Footprint" "LED_SMD:LED_0402_1005Metric" (id 2) (at 138.43 69.85 0) (effects (font (size 1.27 1.27)) hide))
  (property "Datasheet" "~" (id 3) (at 138.43 69.85 0) (effects (font (size 1.27 1.27)) hide))
  (property "Mfg" "Foshan NationStar Optoelectronics" (id 4) (at 138.43 69.85 0) (effects (font (size 1.27 1.27)) hide))
  (property "PN" "NCD0402O1" (id 5) (at 138.43 69.85 0) (effects (font (size 1.27 1.27)) hide)))

 (symbol (lib_id "Device:LED") (at 138.43 74.93 0) (mirror x) (in_bom yes) (on_board yes)
  (property "Reference" "D489" (id 0) (at 137.16 69.85 0) (effects (font (size 1.27 1.27)) hide))
  (property "Value" "LED" (id 1) (at 137.16 69.85 0) (effects (font (size 1.27 1.27)) hide))
  (property "Footprint" "LED_SMD:LED_0402_1005Metric" (id 2) (at 138.43 74.93 0) (effects (font (size 1.27 1.27)) hide))
  (property "Datasheet" "~" (id 3) (at 138.43 74.93 0) (effects (font (size 1.27 1.27)) hide))
  (property "Mfg" "Foshan NationStar Optoelectronics" (id 4) (at 138.43 74.93 0) (effects (font (size 1.27 1.27)) hide))
  (property "PN" "NCD0402O1" (id 5) (at 138.43 74.93 0) (effects (font (size 1.27 1.27)) hide)))

 (symbol (lib_id "Device:LED") (at 138.43 80.01 0) (mirror x) (in_bom yes) (on_board yes)
  (property "Reference" "D491" (id 0) (at 137.16 74.93 0) (effects (font (size 1.27 1.27)) hide))
  (property "Value" "LED" (id 1) (at 137.16 74.93 0) (effects (font (size 1.27 1.27)) hide))
  (property "Footprint" "LED_SMD:LED_0402_1005Metric" (id 2) (at 138.43 80.01 0) (effects (font (size 1.27 1.27)) hide))
  (property "Datasheet" "~" (id 3) (at 138.43 80.01 0) (effects (font (size 1.27 1.27)) hide))
  (property "Mfg" "Foshan NationStar Optoelectronics" (id 4) (at 138.43 80.01 0) (effects (font (size 1.27 1.27)) hide))
  (property "PN" "NCD0402O1" (id 5) (at 138.43 80.01 0) (effects (font (size 1.27 1.27)) hide)))

 (symbol (lib_id "Device:LED") (at 138.43 85.09 0) (mirror x) (in_bom yes) (on_board yes)
  (property "Reference" "D493" (id 0) (at 137.16 80.01 0) (effects (font (size 1.27 1.27)) hide))
  (property "Value" "LED" (id 1) (at 137.16 80.01 0) (effects (font (size 1.27 1.27)) hide))
  (property "Footprint" "LED_SMD:LED_0402_1005Metric" (id 2) (at 138.43 85.09 0) (effects (font (size 1.27 1.27)) hide))
  (property "Datasheet" "~" (id 3) (at 138.43 85.09 0) (effects (font (size 1.27 1.27)) hide))
  (property "Mfg" "Foshan NationStar Optoelectronics" (id 4) (at 138.43 85.09 0) (effects (font (size 1.27 1.27)) hide))
  (property "PN" "NCD0402O1" (id 5) (at 138.43 85.09 0) (effects (font (size 1.27 1.27)) hide)))

 (symbol (lib_id "Device:LED") (at 138.43 90.17 0) (mirror x) (in_bom yes) (on_board yes)
  (property "Reference" "D495" (id 0) (at 137.16 85.09 0) (effects (font (size 1.27 1.27)) hide))
  (property "Value" "LED" (id 1) (at 137.16 85.09 0) (effects (font (size 1.27 1.27)) hide))
  (property "Footprint" "LED_SMD:LED_0402_1005Metric" (id 2) (at 138.43 90.17 0) (effects (font (size 1.27 1.27)) hide))
  (property "Datasheet" "~" (id 3) (at 138.43 90.17 0) (effects (font (size 1.27 1.27)) hide))
  (property "Mfg" "Foshan NationStar Optoelectronics" (id 4) (at 138.43 90.17 0) (effects (font (size 1.27 1.27)) hide))
  (property "PN" "NCD0402O1" (id 5) (at 138.43 90.17 0) (effects (font (size 1.27 1.27)) hide)))

 (symbol (lib_id "Device:LED") (at 138.43 95.25 0) (mirror x) (in_bom yes) (on_board yes)
  (property "Reference" "D497" (id 0) (at 137.16 90.17 0) (effects (font (size 1.27 1.27)) hide))
  (property "Value" "LED" (id 1) (at 137.16 90.17 0) (effects (font (size 1.27 1.27)) hide))
  (property "Footprint" "LED_SMD:LED_0402_1005Metric" (id 2) (at 138.43 95.25 0) (effects (font (size 1.27 1.27)) hide))
  (property "Datasheet" "~" (id 3) (at 138.43 95.25 0) (effects (font (size 1.27 1.27)) hide))
  (property "Mfg" "Foshan NationStar Optoelectronics" (id 4) (at 138.43 95.25 0) (effects (font (size 1.27 1.27)) hide))
  (property "PN" "NCD0402O1" (id 5) (at 138.43 95.25 0) (effects (font (size 1.27 1.27)) hide)))

 (symbol (lib_id "Device:LED") (at 138.43 100.33 0) (mirror x) (in_bom yes) (on_board yes)
  (property "Reference" "D499" (id 0) (at 137.16 95.25 0) (effects (font (size 1.27 1.27)) hide))
  (property "Value" "LED" (id 1) (at 137.16 95.25 0) (effects (font (size 1.27 1.27)) hide))
  (property "Footprint" "LED_SMD:LED_0402_1005Metric" (id 2) (at 138.43 100.33 0) (effects (font (size 1.27 1.27)) hide))
  (property "Datasheet" "~" (id 3) (at 138.43 100.33 0) (effects (font (size 1.27 1.27)) hide))
  (property "Mfg" "Foshan NationStar Optoelectronics" (id 4) (at 138.43 100.33 0) (effects (font (size 1.27 1.27)) hide))
  (property "PN" "NCD0402O1" (id 5) (at 138.43 100.33 0) (effects (font (size 1.27 1.27)) hide)))

 (symbol (lib_id "Device:LED") (at 138.43 105.41 0) (mirror x) (in_bom yes) (on_board yes)
  (property "Reference" "D501" (id 0) (at 137.16 100.33 0) (effects (font (size 1.27 1.27)) hide))
  (property "Value" "LED" (id 1) (at 137.16 100.33 0) (effects (font (size 1.27 1.27)) hide))
  (property "Footprint" "LED_SMD:LED_0402_1005Metric" (id 2) (at 138.43 105.41 0) (effects (font (size 1.27 1.27)) hide))
  (property "Datasheet" "~" (id 3) (at 138.43 105.41 0) (effects (font (size 1.27 1.27)) hide))
  (property "Mfg" "Foshan NationStar Optoelectronics" (id 4) (at 138.43 105.41 0) (effects (font (size 1.27 1.27)) hide))
  (property "PN" "NCD0402O1" (id 5) (at 138.43 105.41 0) (effects (font (size 1.27 1.27)) hide)))

 (symbol (lib_id "Device:LED") (at 138.43 110.49 0) (mirror x) (in_bom yes) (on_board yes)
  (property "Reference" "D503" (id 0) (at 137.16 105.41 0) (effects (font (size 1.27 1.27)) hide))
  (property "Value" "LED" (id 1) (at 137.16 105.41 0) (effects (font (size 1.27 1.27)) hide))
  (property "Footprint" "LED_SMD:LED_0402_1005Metric" (id 2) (at 138.43 110.49 0) (effects (font (size 1.27 1.27)) hide))
  (property "Datasheet" "~" (id 3) (at 138.43 110.49 0) (effects (font (size 1.27 1.27)) hide))
  (property "Mfg" "Foshan NationStar Optoelectronics" (id 4) (at 138.43 110.49 0) (effects (font (size 1.27 1.27)) hide))
  (property "PN" "NCD0402O1" (id 5) (at 138.43 110.49 0) (effects (font (size 1.27 1.27)) hide)))

 (symbol (lib_id "Device:LED") (at 138.43 115.57 0) (mirror x) (in_bom yes) (on_board yes)
  (property "Reference" "D505" (id 0) (at 137.16 110.49 0) (effects (font (size 1.27 1.27)) hide))
  (property "Value" "LED" (id 1) (at 137.16 110.49 0) (effects (font (size 1.27 1.27)) hide))
  (property "Footprint" "LED_SMD:LED_0402_1005Metric" (id 2) (at 138.43 115.57 0) (effects (font (size 1.27 1.27)) hide))
  (property "Datasheet" "~" (id 3) (at 138.43 115.57 0) (effects (font (size 1.27 1.27)) hide))
  (property "Mfg" "Foshan NationStar Optoelectronics" (id 4) (at 138.43 115.57 0) (effects (font (size 1.27 1.27)) hide))
  (property "PN" "NCD0402O1" (id 5) (at 138.43 115.57 0) (effects (font (size 1.27 1.27)) hide)))

 (symbol (lib_id "Device:LED") (at 138.43 120.65 0) (mirror x) (in_bom yes) (on_board yes)
  (property "Reference" "D507" (id 0) (at 137.16 115.57 0) (effects (font (size 1.27 1.27)) hide))
  (property "Value" "LED" (id 1) (at 137.16 115.57 0) (effects (font (size 1.27 1.27)) hide))
  (property "Footprint" "LED_SMD:LED_0402_1005Metric" (id 2) (at 138.43 120.65 0) (effects (font (size 1.27 1.27)) hide))
  (property "Datasheet" "~" (id 3) (at 138.43 120.65 0) (effects (font (size 1.27 1.27)) hide))
  (property "Mfg" "Foshan NationStar Optoelectronics" (id 4) (at 138.43 120.65 0) (effects (font (size 1.27 1.27)) hide))
  (property "PN" "NCD0402O1" (id 5) (at 138.43 120.65 0) (effects (font (size 1.27 1.27)) hide)))

 (symbol (lib_id "Device:LED") (at 138.43 125.73 0) (mirror x) (in_bom yes) (on_board yes)
  (property "Reference" "D509" (id 0) (at 137.16 120.65 0) (effects (font (size 1.27 1.27)) hide))
  (property "Value" "LED" (id 1) (at 137.16 120.65 0) (effects (font (size 1.27 1.27)) hide))
  (property "Footprint" "LED_SMD:LED_0402_1005Metric" (id 2) (at 138.43 125.73 0) (effects (font (size 1.27 1.27)) hide))
  (property "Datasheet" "~" (id 3) (at 138.43 125.73 0) (effects (font (size 1.27 1.27)) hide))
  (property "Mfg" "Foshan NationStar Optoelectronics" (id 4) (at 138.43 125.73 0) (effects (font (size 1.27 1.27)) hide))
  (property "PN" "NCD0402O1" (id 5) (at 138.43 125.73 0) (effects (font (size 1.27 1.27)) hide)))

 (symbol (lib_id "Device:LED") (at 138.43 130.81 0) (mirror x) (in_bom yes) (on_board yes)
  (property "Reference" "D511" (id 0) (at 137.16 125.73 0) (effects (font (size 1.27 1.27)) hide))
  (property "Value" "LED" (id 1) (at 137.16 125.73 0) (effects (font (size 1.27 1.27)) hide))
  (property "Footprint" "LED_SMD:LED_0402_1005Metric" (id 2) (at 138.43 130.81 0) (effects (font (size 1.27 1.27)) hide))
  (property "Datasheet" "~" (id 3) (at 138.43 130.81 0) (effects (font (size 1.27 1.27)) hide))
  (property "Mfg" "Foshan NationStar Optoelectronics" (id 4) (at 138.43 130.81 0) (effects (font (size 1.27 1.27)) hide))
  (property "PN" "NCD0402O1" (id 5) (at 138.43 130.81 0) (effects (font (size 1.27 1.27)) hide))))
